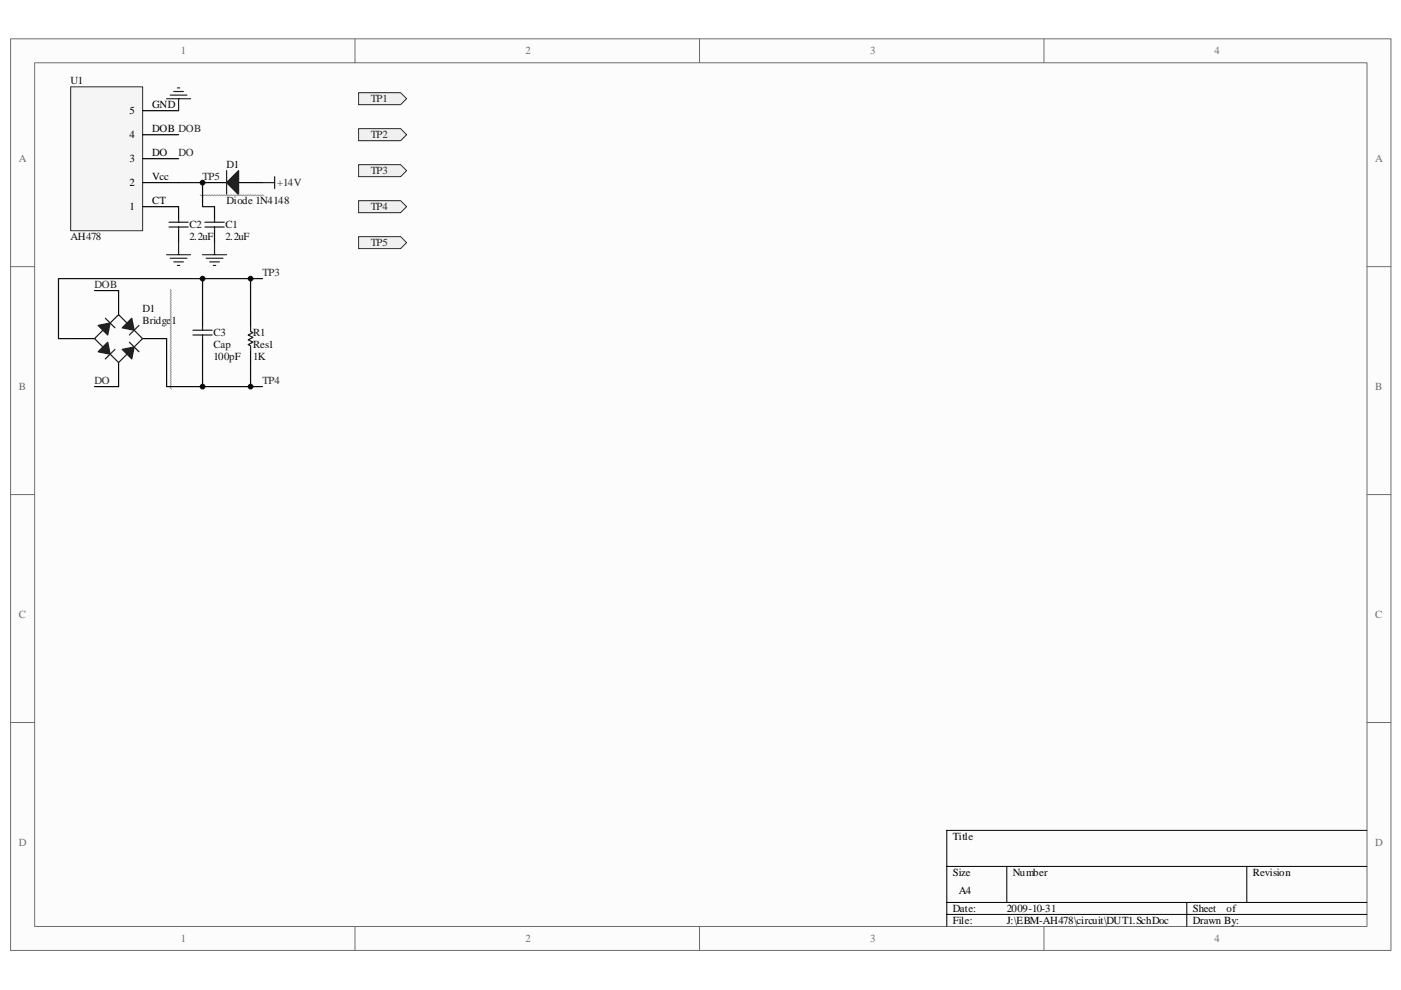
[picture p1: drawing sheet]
<svg xmlns="http://www.w3.org/2000/svg" width="297mm" height="210mm" viewBox="0 0 297 210" stroke-linecap="round" stroke-linejoin="round" font-family="sans-serif">
<path d="M2.3 8.3h292.6v193.3h-292.6z" fill="#fcfcfc"/>
<path d="M2.2 8.2h292.7v193.4h-292.7z" fill="none" stroke="#6e6e6e" stroke-width=".21"/>
<path d="M7.4 13.3h282.4v183.2h-282.4z" fill="#fcfcfc"/>
<g fill="none" stroke="#6e6e6e" stroke-width=".21">
<path d="M7.3 13.3h282.5v183.2h-282.5zM75.3 8.2v5.1M148.3 8.2v5.1M221.3 8.2v5.1M2.2 56.6h5.1M289.8 56.6h5.1M2.2 104.9h5.1M289.8 104.9h5.1M2.2 153.2h5.1M289.8 153.2h5.1M75.3 196.5v5.1M148.3 196.5v5.1"/>
<path d="M221.3 196.5v5.1"/>
</g>
<path d="M289.8 176.1h-89.1v20.4M200.7 183.8h89.1M200.7 191.4h89.1M200.7 194h89.1M213.5 183.8v7.6M251.6 191.4v5.1M264.3 183.8v7.6" fill="none" stroke="#000" stroke-width=".21"/>
<path d="M15 18.4h15.2v30.5h-15.2z" fill="#f5f5f5"/>
<path d="M15 18.4h15.2v30.5h-15.2z" fill="none" stroke="#262626" stroke-width=".21"/>
<path d="M30.2 38.7h7.7M30.2 33.7h7.7M30.2 28.6h7.7M30.2 23.5h7.7M42.9 38.7h5.1M50.6 38.7h5.1M30.2 43.8h7.7v2.6M37.9 48.9v2.6M45.5 43.8v2.6M45.5 48.9v2.6" fill="none" stroke="#000" stroke-width=".25"/>
<path d="M48 36.2v5.1M35.8 47.1h4.1M35.8 48.2h4.1M37.9 46.4v.7M37.9 48.2v.7M43.5 47.1h4M43.5 48.2h4M45.5 46.4v.7M45.5 48.2v.7" fill="none" stroke="#1c1c1c" stroke-width=".25"/>
<path d="M48 38.7l2.6-2.5v5.1z" fill="#1c1c1c" stroke="#1c1c1c" stroke-width=".25"/>
<path d="M42.4 41.3l.3 .3 .2-.3 .3 .3 .3-.3 .2 .3 .3-.3 .2 .3 .3-.3 .2 .3 .3-.3 .2 .3 .3-.3 .2 .3 .3-.3 .3 .3 .2-.3 .3 .3 .2-.3 .3 .3 .2-.3 .3 .3 .2-.3 .3 .3 .3-.3 .2 .3 .3-.3 .2 .3 .3-.3 .2 .3 .3-.3 .2 .3 .3-.3 .2 .3 .3-.3 .2 .3 .3-.3 .3 .3 .2-.3 .3 .3 .2-.3 .3 .3 .2-.3 .3 .3 .2-.3 .3 .3 .2-.3 .3 .3 .2-.3 .3 .3 .3-.3 .2 .3 .3-.3 .2 .3" fill="none" stroke="#9f9f9f" stroke-width=".21"/>
<g fill="none" stroke="#262626" stroke-width=".25">
<path d="M36.8 19.4h2.1M37.6 18.6h.5M35.3 20.9h5.1M36.1 20.2h3.5M37.9 20.9v2.6M55.7 38.7h2.5M58.2 37.5v2.5M35.3 54h5.1M36.1 54.8h3.5M36.8 55.5h2.1M37.6 56.3h.5M37.9 51.5v2.5"/>
<path d="M42.9 54h5.1M43.7 54.8h3.6M44.5 55.5h2M45.2 56.3h.5M45.5 51.5v2.5"/>
</g>
<path d="M37.9 38.7h5v5.1h2.6" fill="none" stroke="#0e0e0e" stroke-width=".25"/>
<g fill="#f0f0f0" stroke="#262626" stroke-width=".21">
<path d="M76 19.7h8.9l1.3 1.2-1.3 1.3h-8.9z" fill-rule="evenodd"/>
<path d="M76 27.3h8.9l1.3 1.3-1.3 1.2h-8.9z" fill-rule="evenodd"/>
<path d="M76 34.9h8.9l1.3 1.3-1.3 1.3h-8.9z" fill-rule="evenodd"/>
<path d="M76 42.6h8.9l1.3 1.2-1.3 1.3h-8.9z" fill-rule="evenodd"/>
<path d="M76 50.2h8.9l1.3 1.3-1.3 1.2h-8.9z" fill-rule="evenodd"/>
</g>
<path d="M15 71.8h5M25.1 61.6v5.1M25.1 76.9v5.1M30.2 71.8h5.1M42.9 66.7v2.6M42.9 71.8v2.6M53.1 66.7v2.6M53.1 74.4v2.5" fill="none" stroke="#000" stroke-width=".25"/>
<path d="M20 71.8l5.1-5.1 5.1 5.1-5.1 5.1zM22.3 67.5l2.1 2M24.4 74.1l-2.1 2M27.4 72.6l2.1 2M29.5 69l-2.1 2.1M40.9 70h4.1M40.9 71.1h4.1M42.9 69.3v.7M42.9 71.1v.7M53.1 69.3v1l.5 .2-1 .6 1 .5-1 .5 1 .5-1 .5 .5 .2v1.1" fill="none" stroke="#1c1c1c" stroke-width=".25"/>
<g fill="#1c1c1c" stroke="#1c1c1c" stroke-width=".25">
<path d="M20.8 69l2.5-.5-.5 2.6z"/>
<path d="M27.9 67.5l.5 2.5-2.5-.5z"/>
<path d="M20.8 74.6l2-2 .5 2.5z"/>
<path d="M25.9 74.1l2.5-.5-.5 2.5z"/>
</g>
<path d="M36.1 61.4l.2 .2-.2 .3 .2 .2-.2 .3 .2 .3-.2 .2 .2 .3-.2 .2 .2 .3-.2 .2 .2 .3-.2 .2 .2 .3-.2 .2 .2 .3-.2 .3 .2 .2-.2 .3 .2 .2-.2 .3 .2 .2-.2 .3 .2 .2-.2 .3 .2 .3-.2 .2 .2 .3-.2 .2 .2 .3-.2 .2 .2 .3-.2 .2 .2 .3-.2 .2 .2 .3-.2 .2 .2 .3-.2 .3 .2 .2-.2 .3 .2 .2-.2 .3 .2 .2-.2 .3 .2 .2-.2 .3 .2 .2-.2 .3 .2 .3-.2 .2 .2 .3-.2 .2 .2 .3-.2 .2 .2 .3-.2 .2 .2 .3-.2 .2 .2 .3-.2 .2 .2 .3-.2 .3 .2 .2-.2 .3 .2 .2-.2 .3 .2 .2-.2 .3 .2 .3-.2 .2 .2 .3-.2 .2 .2 .3-.2 .2 .2 .3-.2 .2 .2 .3-.2 .2 .2 .3-.2 .2 .2 .3-.2 .3 .2 .2" fill="none" stroke="#9f9f9f" stroke-width=".21"/>
<path d="M42.9 59.1h10.2v7.6M53.1 59.1h2.6M20 61.6h5.1M35.3 71.8v10.2h7.6v-7.6M42.9 66.7v-7.6h-30.5v12.7h2.6M53.1 76.9v5.1h-10.2M20 82h5.1M53.1 82h2.6" fill="none" stroke="#0e0e0e" stroke-width=".25"/>
<g fill="#0e0e0e" stroke="#0e0e0e" stroke-width=".21">
<circle cx="42.9" cy="82" r=".51"/>
<circle cx="42.9" cy="59.1" r=".51"/>
<circle cx="42.9" cy="38.7" r=".51"/>
<circle cx="53.1" cy="82" r=".51"/>
<circle cx="53.1" cy="59.1" r=".51"/>
</g>
<g font-size="2.3" fill="#706f64">
<text x="38.4" y="11.5">1</text>
<text x="111.4" y="11.5">2</text>
<text x="184.5" y="11.5">3</text>
<text x="257.5" y="11.5">4</text>
<text x="4" y="34.4">A</text>
<text x="291.6" y="34.4">A</text>
<text x="4" y="82.7">B</text>
<text x="291.6" y="82.7">B</text>
<text x="4" y="131">C</text>
<text x="291.6" y="131">C</text>
<text x="4" y="179.4">D</text>
<text x="291.6" y="179.4">D</text>
<text x="38.4" y="199.7">1</text>
<text x="111.4" y="199.7">2</text>
<text x="184.5" y="199.7">3</text>
<text x="257.5" y="199.7">4</text>
</g>
<g font-size="2.3" fill="#0e0e0e">
<text x="15" y="17.8">U1</text>
<text x="48" y="35.6">D1</text>
<text x="48" y="43.3">Diode 1N4148</text>
<text x="15" y="50.9">AH478</text>
<text x="40.1" y="50.9">2.2uF</text>
<text x="40.1" y="48.3">C2</text>
<text x="47.8" y="50.9">2.2uF</text>
<text x="47.8" y="48.3">C1</text>
<text x="30.2" y="66.2">D1</text>
<text x="30.2" y="68.7">Bridge1</text>
<text x="45.3" y="71.2">C3</text>
<text x="53.7" y="71.2">R1</text>
<text x="45.3" y="76.3">100pF</text>
<text x="45.3" y="73.8">Cap</text>
<text x="53.7" y="76.3">1K</text>
<text x="53.7" y="73.8">Res1</text>
</g>
<g font-size="2.3">
<text x="32.3" y="22.9">GND</text>
<text x="27.4" y="29.3">4</text>
<text x="27.4" y="24.2">5</text>
<text x="32.3" y="28">DOB DOB</text>
<text x="27.4" y="34.4">3</text>
<text x="32.3" y="33.1">DO</text>
<text x="27.4" y="39.5">2</text>
<text x="32.3" y="38.2">Vcc</text>
<text x="27.4" y="44.5">1</text>
<text x="32.3" y="43.3">CT</text>
<text x="202" y="178.1">Title</text>
<text x="202" y="185.8">Size</text>
<text x="214.7" y="185.8">Number</text>
<text x="265.6" y="185.8">Revision</text>
<text x="203.3" y="189.6">A4</text>
<text x="202" y="193.4">Date:</text>
<text x="202" y="195.9">File:</text>
<text x="213.5" y="193.4">2009-10-31</text>
<text x="213.5" y="195.9">J:\EBM-AH478\circuit\DUT1.SchDoc</text>
<text x="252.9" y="195.9">Drawn By:</text>
<text x="252.9" y="193.4">Sheet</text>
<text x="260" y="193.4">of</text>
</g>
<g font-size="2.3" fill="#262626">
<text x="78.6" y="21.6">TP1</text>
<text x="78.6" y="29.3">TP2</text>
<text x="37.9" y="33.1">DO</text>
<text x="43" y="38.2">TP5</text>
<text x="58.7" y="39.5">+14V</text>
<text x="78.6" y="36.9">TP3</text>
<text x="78.6" y="44.5">TP4</text>
<text x="78.6" y="52.2">TP5</text>
<text x="55.7" y="58.5">TP3</text>
<text x="20.1" y="61.1">DOB</text>
<text x="20.1" y="81.4">DO</text>
<text x="55.7" y="81.4">TP4</text>
</g>
</svg>
